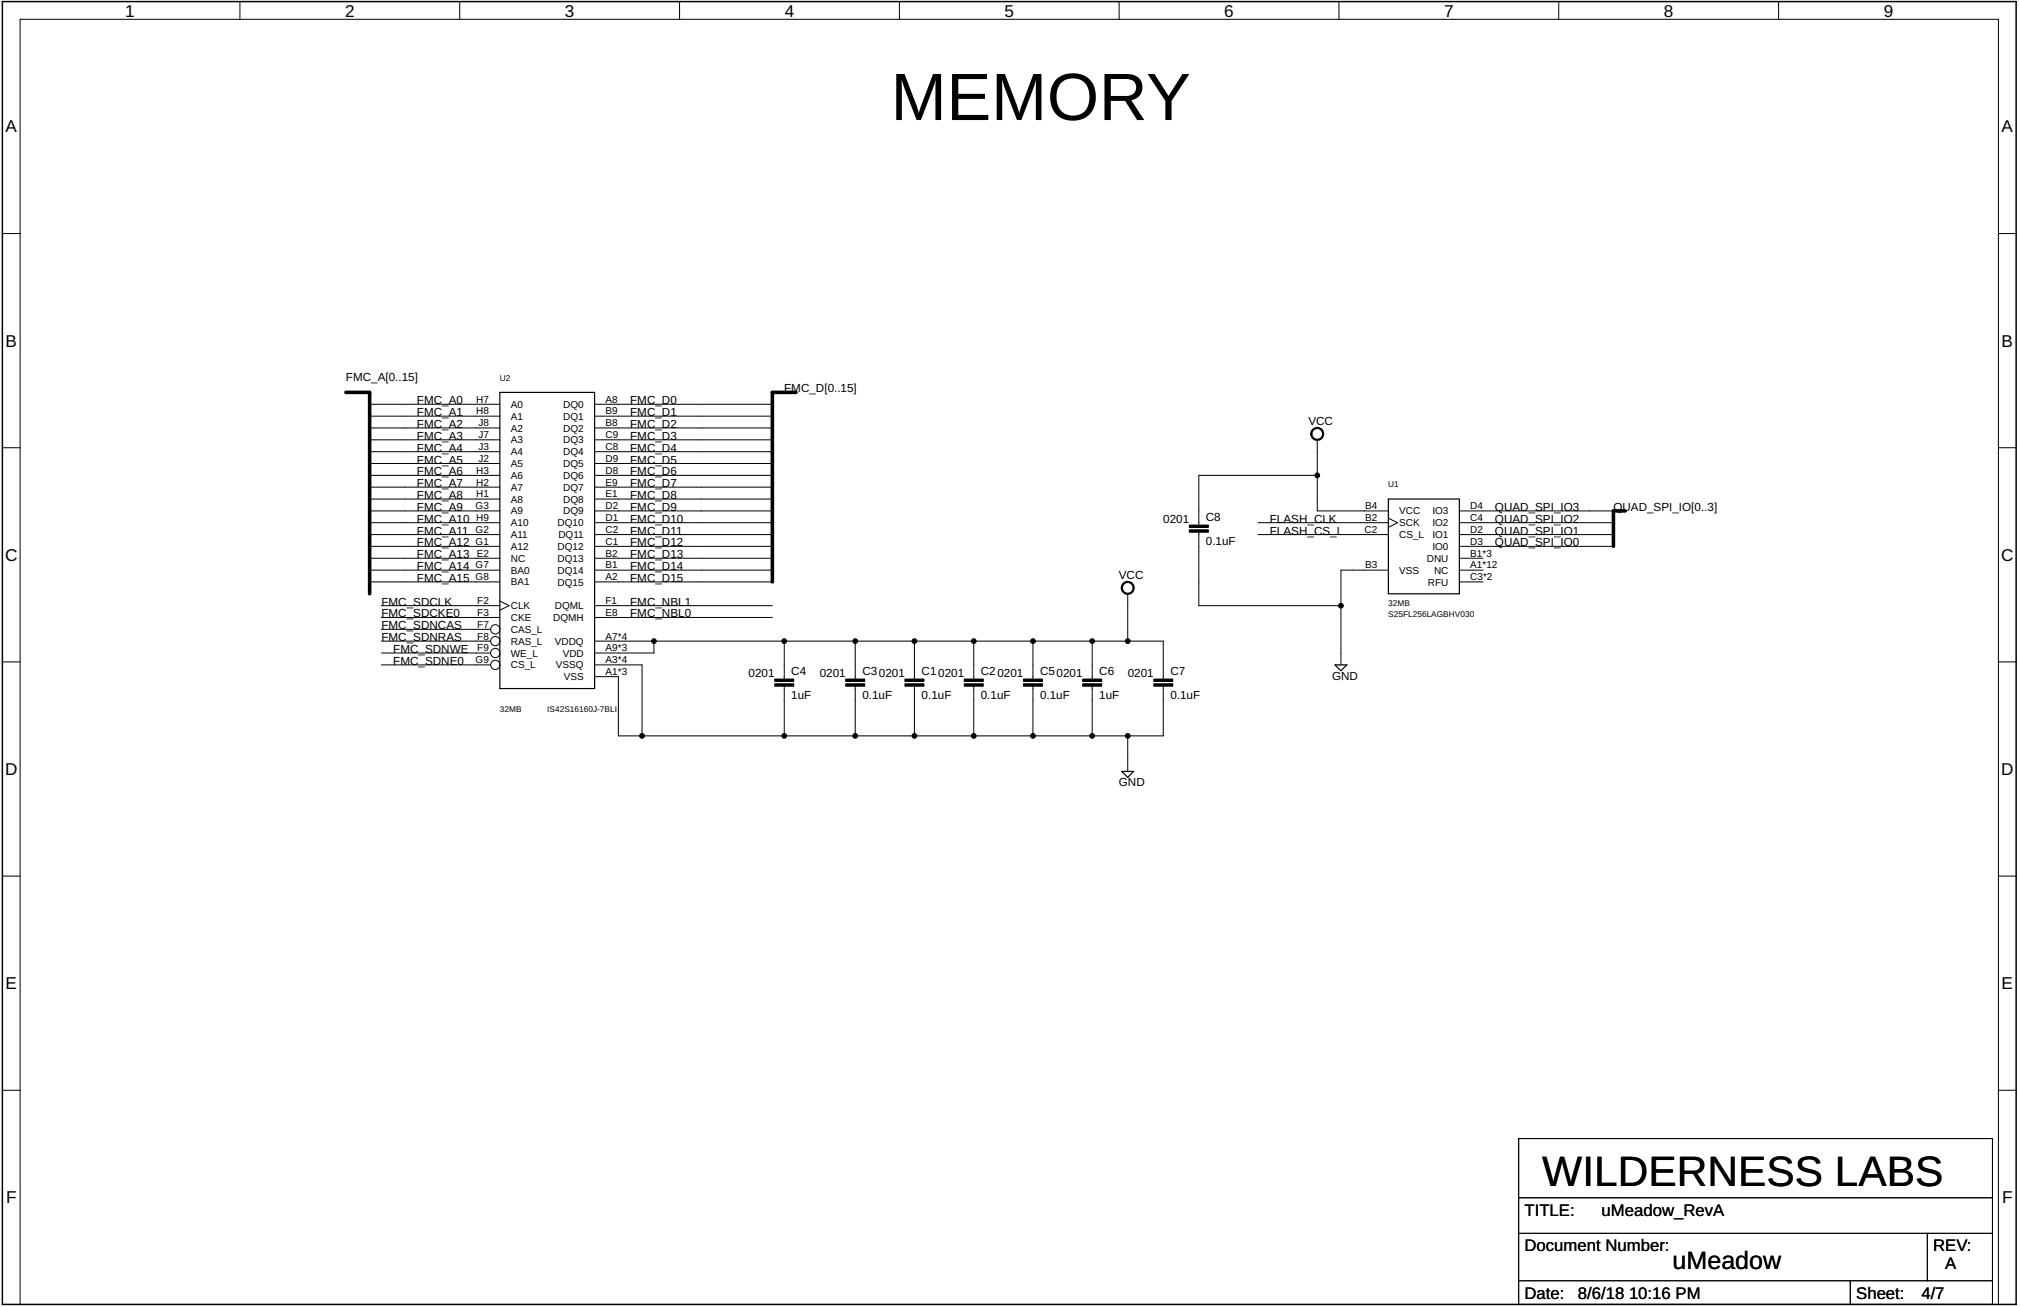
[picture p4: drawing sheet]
<svg xmlns="http://www.w3.org/2000/svg" width="432mm" height="279mm" viewBox="0 0 432 279" stroke-linecap="round" stroke-linejoin="round" font-family="sans-serif">
<g fill="none" stroke="#000" stroke-width=".21">
<path d="M51.3 .3v3.8M98.3 .3v3.8M145.3 .3v3.8M192.3 .3v3.8M239.2 .3v3.8M286.2 .3v3.8M333.2 .3v3.8M380.2 .3v3.8M.5 49.9h3.8M427.2 49.9h3.8M.5 95.7h3.8M79 86.4h27.8"/>
<path d="M79 89h27.8M79 91.5h27.8M79 94h27.8M79 96.6h27.8M79 99.1h27.8M127.1 86.4h38M127.1 89h38M127.1 91.5h38M127.1 94h38M127.1 96.6h38M127.1 99.1h38M281.6 94v15.2h15.2"/>
<path d="M427.2 95.7h3.8M79 109.2h27.8M79 111.7h27.8M79 114.3h27.8M79 116.8h27.8M79 119.3h27.8M79 101.6h27.8M79 104.1h27.8M79 106.7h27.8M127.1 109.2h38M127.1 111.7h38M127.1 114.3h38"/>
<path d="M127.1 116.8h38M127.1 119.3h38M127.1 101.6h38M127.1 104.1h38M127.1 106.7h38M256.3 113.8v15.7h30.3M268.9 111.7h27.9M268.9 114.3h27.9M281.6 101.6h-25.3v10.6M296.8 110.8l1.9 .9-1.9 1M312 109.2h32.9M312 111.7h32.9"/>
<path d="M312 114.3h32.9M312 116.8h32.9M312 119.3h5M79 121.9h27.8M79 124.4h27.8M81.5 129.5h25.3M81.5 132h25.3M81.5 134.5h23.4M81.5 137.1h23.4M81.5 139.6h23.4M106.8 128.5l2 1-2 1M127.1 121.9h38"/>
<path d="M127.1 124.4h38M127.1 129.5h38M127.1 132h38M127.1 137.1h121.6v8.1M139.8 137.1v2.5h-12.7M167.6 137.1v8.1M182.8 137.1v8.1M195.5 137.1v8.1M208.2 137.1v8.1M220.8 137.1v8.1M233.5 137.1v8.1M241.1 126.9v10.2"/>
<path d="M296.8 121.9h-10.2v20.2M312 121.9h5M312 124.4h5M.5 141.5h3.8M81.5 142.1h23.4M127.1 142.1h10.1v15.2M127.1 144.7h5.1v12.6h116.5v-10.6M167.6 146.7v10.6M182.8 146.7v10.6M195.5 146.7v10.6M208.2 146.7v10.6M220.8 146.7v10.6"/>
<path d="M233.5 146.7v10.6M241.1 157.3v7.6M427.2 141.5h3.8M.5 187.3h3.8M427.2 187.3h3.8M.5 233.1h3.8M427.2 233.1h3.8M324.6 243.4h101.3v35.4h-101.3zM324.6 256.1h101.3M4.3 278.8v-274.7h422.9v274.7M324.6 263.7h101.3M324.6 273.8h101.3"/>
<path d="M395.5 273.8v5M412 263.7v10.1"/>
<circle cx="105.9" cy="137.1" r=".99"/>
<circle cx="105.9" cy="134.5" r=".99"/>
<circle cx="105.9" cy="139.6" r=".99"/>
<circle cx="105.9" cy="142.1" r=".99"/>
</g>
<path d="M106.8 83.9h20.3v63.3h-20.3zM296.8 106.7h15.2v20.2h-15.2zM285.4 142.1h2.5l-1.3 1.3zM239.8 164.9h2.5l-1.2 1.3z" fill="none" stroke="#000" stroke-width=".25"/>
<path d="M.5 .3h430.5v278.5h-430.5z" fill="none" stroke="#000" stroke-width=".32"/>
<g fill="#000" stroke="#000" stroke-width=".21">
<path d="M280.6 91.8a1.39 1.39 0 0 1 2.2 .2 1.39 1.39 0 0 1-.9 2.1 1.39 1.39 0 0 1-1.7-1.3h.2a1.14 1.14 0 0 1 1.6-1.1 1.14 1.14 0 0 1 .3 1.9 1.14 1.14 0 0 1-1.8-.6l-.1-.2h-.2z" fill-rule="evenodd"/>
<path d="M240.1 124.7a1.39 1.39 0 0 1 2.2 .3 1.39 1.39 0 0 1-.9 2 1.39 1.39 0 0 1-1.7-1.3h.2a1.14 1.14 0 0 1 1.6-1.1 1.14 1.14 0 0 1 .3 1.9 1.14 1.14 0 0 1-1.8-.5l-.1-.3h-.2z" fill-rule="evenodd"/>
<circle cx="281.6" cy="101.6" r=".51"/>
<circle cx="139.8" cy="137.1" r=".51"/>
<circle cx="167.6" cy="137.1" r=".51"/>
<circle cx="182.8" cy="137.1" r=".51"/>
<circle cx="195.5" cy="137.1" r=".51"/>
<circle cx="208.2" cy="137.1" r=".51"/>
<circle cx="220.8" cy="137.1" r=".51"/>
<circle cx="233.5" cy="137.1" r=".51"/>
<circle cx="241.1" cy="137.1" r=".51"/>
<circle cx="286.6" cy="129.5" r=".51"/>
<circle cx="137.2" cy="157.3" r=".51"/>
<circle cx="167.6" cy="157.3" r=".51"/>
<circle cx="182.8" cy="157.3" r=".51"/>
<circle cx="195.5" cy="157.3" r=".51"/>
<circle cx="208.2" cy="157.3" r=".51"/>
<circle cx="220.8" cy="157.3" r=".51"/>
<circle cx="233.5" cy="157.3" r=".51"/>
<circle cx="241.1" cy="157.3" r=".51"/>
</g>
<g fill="#000" stroke="#000" stroke-width=".21">
<path d="M254.2 113.3h4.1v.5h-4.1zM254.2 112.2h4.1v.6h-4.1zM165.6 146.2h4.1v.5h-4.1zM165.6 145.2h4.1v.5h-4.1zM180.8 146.2h4v.5h-4zM180.8 145.2h4v.5h-4zM193.4 146.2h4.1v.5h-4.1zM193.4 145.2h4.1v.5h-4.1zM206.1 146.2h4.1v.5h-4.1zM206.1 145.2h4.1v.5h-4.1zM218.8 146.2h4v.5h-4zM218.8 145.2h4v.5h-4z"/>
<path d="M231.4 146.2h4.1v.5h-4.1zM231.4 145.2h4.1v.5h-4.1zM246.6 146.2h4.1v.5h-4.1zM246.6 145.2h4.1v.5h-4.1z"/>
</g>
<path d="M73.9 83.9h5.1v43M170.2 83.9h-5.1v40.5M347.4 109.2h-2.5v7.6" fill="none" stroke="#000" stroke-width=".76"/>
<text font-size="14.3" x="190.4" y="25.7">MEMORY</text>
<text font-size="9.1" x="329.7" y="253.5">WILDERNESS LABS</text>
<text font-size="5.4" x="357.5" y="271.3">uMeadow</text>
<g font-size="3.7">
<text x="26.8" y="3.5">1</text>
<text x="73.8" y="3.5">2</text>
<text x="120.8" y="3.5">3</text>
<text x="167.7" y="3.5">4</text>
<text x="214.7" y="3.5">5</text>
<text x="261.7" y="3.5">6</text>
<text x="308.7" y="3.5">7</text>
<text x="355.7" y="3.5">8</text>
<text x="402.7" y="3.5">9</text>
<text x="1.2" y="28.3">A</text>
<text x="427.9" y="28.3">A</text>
<text x="1.2" y="74.1">B</text>
<text x="427.9" y="74.1">B</text>
<text x="1.1" y="119.9">C</text>
<text x="427.8" y="119.9">C</text>
<text x="1.1" y="165.7">D</text>
<text x="427.8" y="165.7">D</text>
<text x="1.2" y="211.5">E</text>
<text x="427.9" y="211.5">E</text>
<text x="1.3" y="257.2">F</text>
<text x="428" y="257.2">F</text>
</g>
<g font-size="3.6">
<text x="325.9" y="259.9">TITLE:</text>
<text x="342.3" y="259.9">uMeadow_RevA</text>
<text x="325.9" y="267.5">Document Number:</text>
<text x="413.2" y="267.5">REV:</text>
<text x="415.8" y="271.3">A</text>
<text x="325.9" y="277.6">Date:</text>
<text x="337.3" y="277.6">8/6/18</text>
<text x="348.2" y="277.6">10:16 PM</text>
<text x="396.8" y="277.6">Sheet:</text>
<text x="410.7" y="277.6">4/7</text>
</g>
<g font-size="2.5">
<text x="73.9" y="81.4">FMC_A[0..15]</text>
<text x="167.6" y="83.9">FMC_D[0..15]</text>
<text x="89.1" y="86.4">FMC_A0</text>
<text x="89.1" y="89">FMC_A1</text>
<text x="134.7" y="86.4">FMC_D0</text>
<text x="134.7" y="89">FMC_D1</text>
<text x="89.1" y="91.5">FMC_A2</text>
<text x="89.1" y="94">FMC_A3</text>
<text x="134.7" y="91.5">FMC_D2</text>
<text x="134.7" y="94">FMC_D3</text>
<text x="279.7" y="90.9">VCC</text>
<text x="89.1" y="96.6">FMC_A4</text>
<text x="89.1" y="99.1">FMC_A5</text>
<text x="89.1" y="101.6">FMC_A6</text>
<text x="134.7" y="96.6">FMC_D4</text>
<text x="134.7" y="99.1">FMC_D5</text>
<text x="134.7" y="101.6">FMC_D6</text>
<text x="89.1" y="104.1">FMC_A7</text>
<text x="89.1" y="106.7">FMC_A8</text>
<text x="134.7" y="104.1">FMC_D7</text>
<text x="134.7" y="106.7">FMC_D8</text>
<text x="89.1" y="109.2">FMC_A9</text>
<text x="89.1" y="111.7">FMC_A10</text>
<text x="134.7" y="109.2">FMC_D9</text>
<text x="134.7" y="111.7">FMC_D10</text>
<text x="248.7" y="111.7">0201</text>
<text x="257.8" y="111.4">C8</text>
<text x="271.4" y="111.7">FLASH_CLK</text>
<text x="319.6" y="109.2">QUAD_SPI_IO3</text>
<text x="319.6" y="111.7">QUAD_SPI_IO2</text>
<text x="344.9" y="109.2">QUAD_SPI_IO[0..3]</text>
<text x="89.1" y="114.3">FMC_A11</text>
<text x="89.1" y="116.8">FMC_A12</text>
<text x="89.1" y="119.3">FMC_A13</text>
<text x="134.7" y="114.3">FMC_D11</text>
<text x="134.7" y="116.8">FMC_D12</text>
<text x="134.7" y="119.3">FMC_D13</text>
<text x="257.8" y="116.4">0.1uF</text>
<text x="271.4" y="114.3">FLASH_CS_L</text>
<text x="319.6" y="114.3">QUAD_SPI_IO1</text>
<text x="319.6" y="116.8">QUAD_SPI_IO0</text>
<text x="89.1" y="121.9">FMC_A14</text>
<text x="89.1" y="124.4">FMC_A15</text>
<text x="134.7" y="121.9">FMC_D14</text>
<text x="134.7" y="124.4">FMC_D15</text>
<text x="239.2" y="123.8">VCC</text>
<text x="81.5" y="129.5">FMC_SDCLK</text>
<text x="81.5" y="132">FMC_SDCKE0</text>
<text x="134.7" y="129.5">FMC_NBL1</text>
<text x="134.7" y="132">FMC_NBL0</text>
<text x="81.5" y="134.5">FMC_SDNCAS</text>
<text x="81.5" y="137.1">FMC_SDNRAS</text>
<text x="84.1" y="139.6">FMC_SDNWE</text>
<text x="84.1" y="142.1">FMC_SDNE0</text>
<text x="160" y="144.7">0201</text>
<text x="169.1" y="149.3">1uF</text>
<text x="169.1" y="144.3">C4</text>
<text x="175.2" y="144.7">0201</text>
<text x="184.3" y="149.3">0.1uF</text>
<text x="184.3" y="144.3">C30201</text>
<text x="197" y="149.3">0.1uF</text>
<text x="197" y="144.3">C10201</text>
<text x="209.7" y="149.3">0.1uF</text>
<text x="209.7" y="144.3">C20201</text>
<text x="222.3" y="149.3">0.1uF</text>
<text x="222.3" y="144.3">C50201</text>
<text x="235" y="149.3">1uF</text>
<text x="235" y="144.3">C6</text>
<text x="241.1" y="144.7">0201</text>
<text x="250.2" y="149.3">0.1uF</text>
<text x="250.2" y="144.3">C7</text>
<text x="284.7" y="145.3">GND</text>
<text x="239.2" y="168.1">GND</text>
</g>
<g font-size="2.1">
<text x="101.8" y="86.1">H7</text>
<text x="101.8" y="88.6">H8</text>
<text x="109.2" y="87.2">A0</text>
<text x="109.2" y="89.7">A1</text>
<text x="120.4" y="87.2">DQ0</text>
<text x="120.4" y="89.7">DQ1</text>
<text x="129.4" y="86.1">A8</text>
<text x="129.4" y="88.6">B9</text>
<text x="102.3" y="91.1">J8</text>
<text x="102.3" y="93.7">J7</text>
<text x="109.2" y="92.2">A2</text>
<text x="109.2" y="94.8">A3</text>
<text x="120.4" y="92.3">DQ2</text>
<text x="120.4" y="94.8">DQ3</text>
<text x="129.4" y="91.1">B8</text>
<text x="129.4" y="93.7">C9</text>
<text x="101.8" y="101.3">H3</text>
<text x="102.3" y="96.2">J3</text>
<text x="102.3" y="98.7">J2</text>
<text x="109.2" y="97.3">A4</text>
<text x="109.2" y="99.8">A5</text>
<text x="120.4" y="97.3">DQ4</text>
<text x="120.4" y="99.8">DQ5</text>
<text x="129.4" y="96.2">C8</text>
<text x="129.4" y="98.7">D9</text>
<text x="129.4" y="101.3">D8</text>
<text x="101.8" y="103.8">H2</text>
<text x="101.8" y="106.3">H1</text>
<text x="109.2" y="102.4">A6</text>
<text x="109.2" y="104.9">A7</text>
<text x="109.2" y="107.4">A8</text>
<text x="120.4" y="102.4">DQ6</text>
<text x="120.4" y="104.9">DQ7</text>
<text x="120.4" y="107.4">DQ8</text>
<text x="129.4" y="103.8">E9</text>
<text x="129.4" y="106.3">E1</text>
<text x="101.7" y="108.9">G3</text>
<text x="101.7" y="113.9">G2</text>
<text x="101.8" y="111.4">H9</text>
<text x="109.2" y="110">A9</text>
<text x="109.2" y="112.5">A10</text>
<text x="119.2" y="112.5">DQ10</text>
<text x="120.4" y="110">DQ9</text>
<text x="129.4" y="108.9">D2</text>
<text x="129.4" y="111.4">D1</text>
<text x="129.4" y="113.9">C2</text>
<text x="291.7" y="113.9">C2</text>
<text x="291.8" y="108.9">B4</text>
<text x="291.8" y="111.4">B2</text>
<text x="299.1" y="110">VCC</text>
<text x="299.1" y="112.5">SCK</text>
<text x="306.2" y="112.5">IO2</text>
<text x="306.2" y="110">IO3</text>
<text x="314.3" y="113.9">D2</text>
<text x="314.3" y="111.4">C4</text>
<text x="314.3" y="108.9">D4</text>
<text x="101.7" y="116.5">G1</text>
<text x="101.9" y="119">E2</text>
<text x="109.2" y="115">A11</text>
<text x="109.2" y="117.6">A12</text>
<text x="119.2" y="117.6">DQ12</text>
<text x="119.4" y="115">DQ11</text>
<text x="129.4" y="116.5">C1</text>
<text x="129.4" y="119">B2</text>
<text x="299.1" y="115">CS_L</text>
<text x="306.2" y="117.6">IO0</text>
<text x="306.2" y="115">IO1</text>
<text x="314.3" y="116.5">D3</text>
<text x="314.3" y="119">B1*3</text>
<text x="101.7" y="121.5">G7</text>
<text x="101.7" y="124">G8</text>
<text x="109.2" y="120.1">NC</text>
<text x="109.2" y="122.6">BA0</text>
<text x="109.2" y="125.2">BA1</text>
<text x="119.2" y="120.1">DQ13</text>
<text x="119.2" y="122.6">DQ14</text>
<text x="119.2" y="125.2">DQ15</text>
<text x="129.4" y="121.5">B1</text>
<text x="129.4" y="124">A2</text>
<text x="291.8" y="121.5">B3</text>
<text x="299.1" y="122.6">VSS</text>
<text x="305" y="120.1">DNU</text>
<text x="305.2" y="125.2">RFU</text>
<text x="306.5" y="122.6">NC</text>
<text x="314.3" y="121.5">A1*12</text>
<text x="314.3" y="124">C3*2</text>
<text x="102" y="129.1">F2</text>
<text x="102" y="131.6">F3</text>
<text x="109.2" y="130.2">CLK</text>
<text x="118.6" y="130.2">DQML</text>
<text x="129.4" y="129.1">F1</text>
<text x="129.4" y="131.6">E8</text>
<text x="102" y="134.2">F7</text>
<text x="102" y="136.7">F8</text>
<text x="109.2" y="132.8">CKE</text>
<text x="109.2" y="135.3">CAS_L</text>
<text x="109.2" y="137.8">RAS_L</text>
<text x="118.2" y="132.8">DQMH</text>
<text x="118.6" y="137.8">VDDQ</text>
<text x="129.4" y="136.7">A7*4</text>
<text x="101.7" y="141.8">G9</text>
<text x="102" y="139.2">F9</text>
<text x="109.2" y="140.4">WE_L</text>
<text x="109.2" y="142.9">CS_L</text>
<text x="118.8" y="142.9">VSSQ</text>
<text x="120.3" y="140.4">VDD</text>
<text x="129.4" y="139.2">A9*3</text>
<text x="129.4" y="141.8">A3*4</text>
<text x="120.5" y="145.4">VSS</text>
<text x="129.4" y="144.3">A1*3</text>
</g>
<g font-size="1.8">
<text x="106.9" y="81.4">U2</text>
<text x="296.8" y="104.1">U1</text>
<text x="296.8" y="129.5">32MB</text>
<text x="296.8" y="132">S25FL256LAGBHV030</text>
<text x="106.9" y="152.3">32MB</text>
<text x="117" y="152.3">IS42S16160J-7BLI</text>
</g>
</svg>
